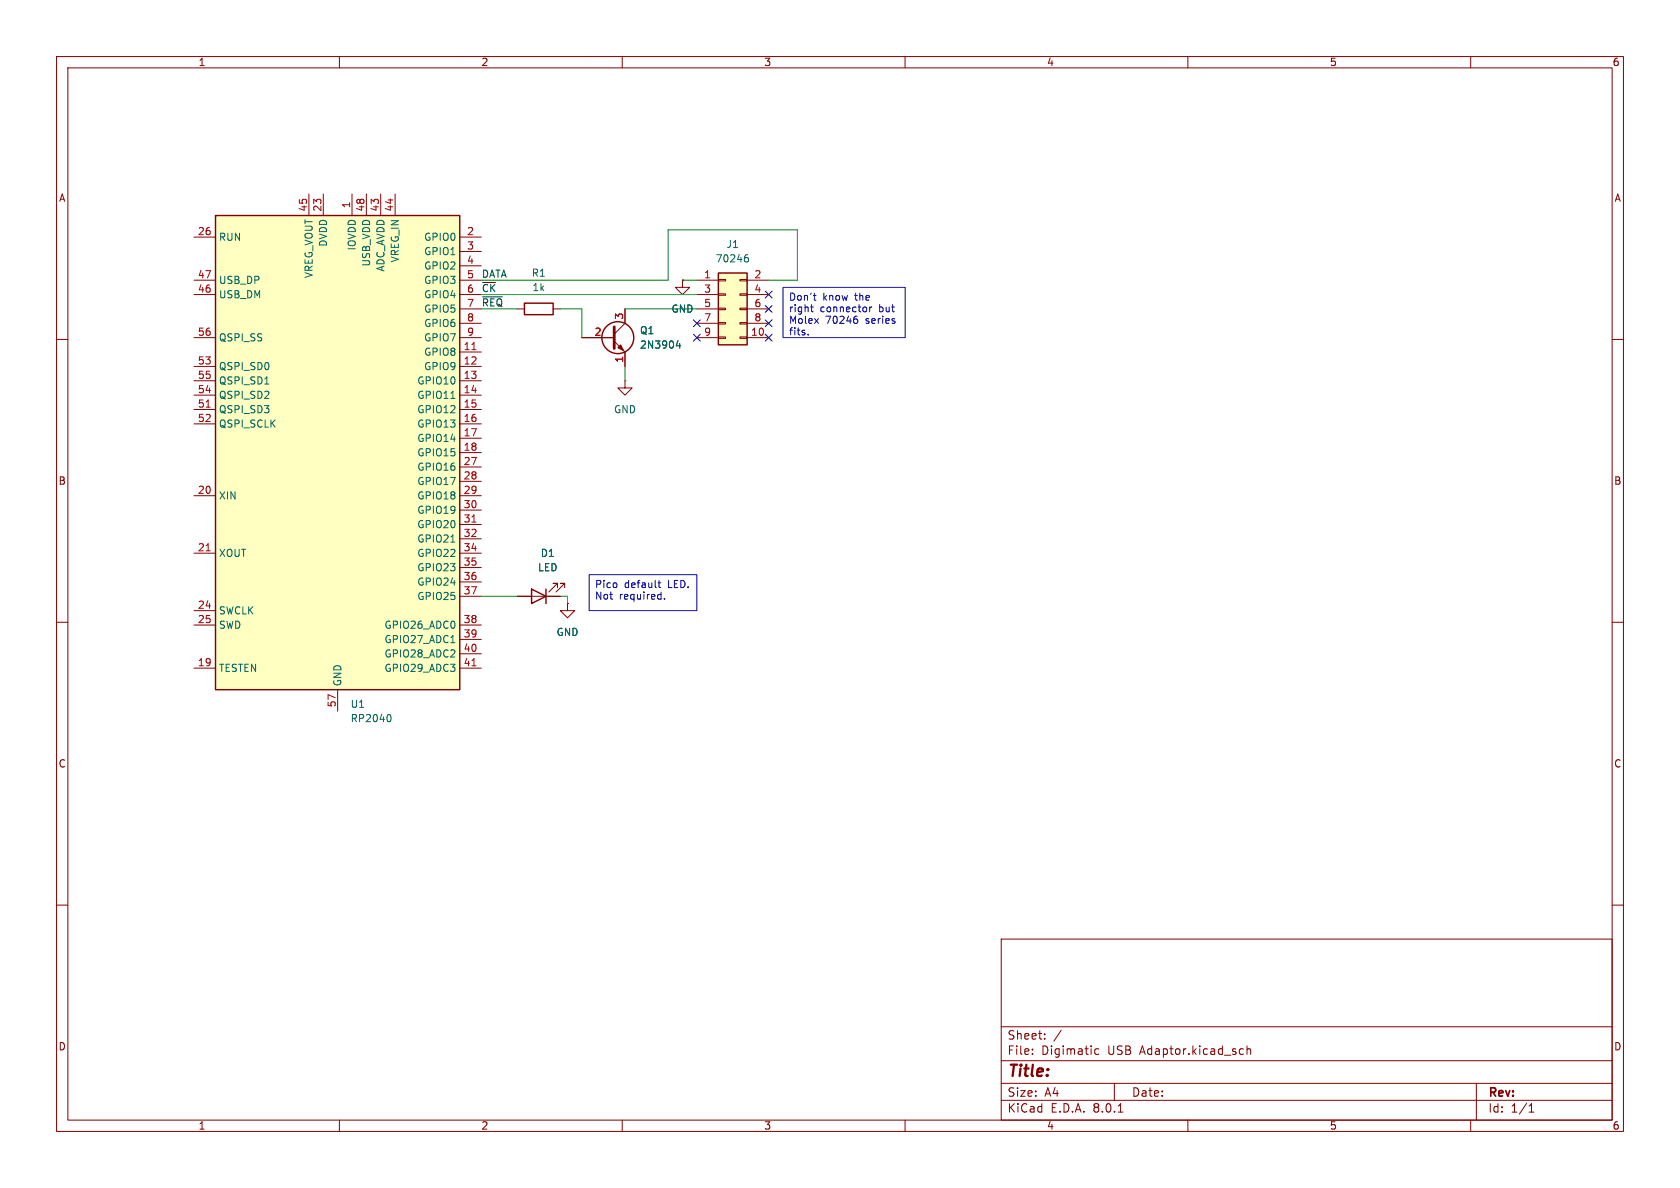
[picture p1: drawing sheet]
<svg xmlns="http://www.w3.org/2000/svg" width="297mm" height="210mm" viewBox="0 0 297 210" stroke-linecap="round" stroke-linejoin="round" font-family="sans-serif">
<g fill="none" stroke="#840000" stroke-width=".18">
<path d="M10 10h277v190h-277zM12 12h273v186h-273zM60 10v2M110 10v2M160 10v2M210 10v2M260 10v2M10 60h2M102.9 59.7h5.7M110.5 54.6v2.6l-1.9 1.9M120.6 49.5v1.3h1.3l-1.3 1.3-1.2-1.3h1.2M120.6 49.5h.1"/>
<path d="M285 60h2M108.6 60.3l1.9 1.9v2.6M10 110h2M100.3 106.7v1.3h1.3l-1.3 1.2-1.2-1.2h1.2M100.3 106.7h.1M285 110h2M10 160h2M285 160h2M177 166h108v32h-108zM60 198v2M110 198v2M160 198v2"/>
<path d="M177 194.5h108M177 191.5h108M177 187.5h108M177 181.5h108M182.5 186.3v.1M182.5 185.5v.1M184.7 183.6v.1M184.7 182.8v.1M187.6 182.1l-1.3 2M194.2 185.5l-.4-.1-.3 .3v.4l.2 .2h.5M197 191.5v3M197.7 196.6h.8"/>
<path d="M210 198v2M219.4 185.4l.4 .1M219.8 186.3l-.4 .1M220.5 185.5l.2-.1 .3 .1 .1 .9M220.5 184.9v1.5M260 198v2M261 191.5v6.5M270.3 196.6h.9M270.3 195.5l.4-.4v1.5"/>
</g>
<path d="M108.6 57.8v3.8" fill="none" stroke="#840000" stroke-width=".51"/>
<path d="M109.2 61.5l.5-.5 .5 1z" fill="#840000" stroke="#840000" stroke-width=".18"/>
<circle cx="109.2" cy="59.7" r="2.82" fill="none" stroke="#840000" stroke-width=".25"/>
<path d="M119.9 60.2l-.3 .9h.7M120.2 60.7v.8" fill="none" stroke="#006464" stroke-width=".18"/>
<path d="M38.1 38.1h43.2v83.8h-43.2z" fill="#ffffc2"/>
<path d="M38.1 38.1h43.2v83.8h-43.2z" fill="none" stroke="#840000" stroke-width=".25"/>
<g fill="none" stroke="#840000" stroke-width=".18">
<path d="M54.6 34.3v3.8M57.1 34.3v3.8M62.2 34.3v3.8M64.8 34.3v3.8M67.3 34.3v3.8M69.8 34.3v3.8M34.3 41.9h3.8M34.3 52.1h3.8M34.3 49.5h3.8M34.3 59.7h3.8M81.3 41.9h3.8M81.3 44.5h3.8"/>
<path d="M81.3 47h3.8M81.3 52.1h3.8M81.3 49.5h3.8M81.3 59.7h3.8M81.3 54.6h3.8M81.3 57.2h3.8M34.3 64.8h3.8M34.3 67.3h3.8M34.3 69.9h3.8M34.3 72.4h3.8M34.3 74.9h3.8M81.3 62.2h3.8"/>
<path d="M81.3 64.8h3.8M81.3 67.3h3.8M81.3 69.9h3.8M81.3 72.4h3.8M81.3 74.9h3.8M81.3 77.5h3.8M34.3 87.6h3.8M34.3 97.8h3.8M81.3 80h3.8M81.3 87.6h3.8M81.3 97.8h3.8M81.3 82.6h3.8"/>
<path d="M81.3 85.1h3.8M81.3 90.2h3.8M81.3 92.7h3.8M81.3 95.3h3.8M34.3 118.1h3.8M34.3 108h3.8M34.3 110.5h3.8M81.3 118.1h3.8M81.3 110.5h3.8M81.3 100.3h3.8M81.3 102.9h3.8M81.3 105.4h3.8"/>
<path d="M81.3 113h3.8M81.3 115.6h3.8M59.7 121.9v3.8"/>
</g>
<path d="M36.4 72h.8M83.4 61.8h.8M36.4 97.4h.8M83.4 92.3h.8M83.4 117.7h.8" fill="none" stroke="#a90000" stroke-width=".18"/>
<path d="M46.8 67.9h.7M79.7 70.4h.7M79.7 95.8h.7M79.7 113.6h.7M68.8 126.3a.79 .79 0 0 1 0 1.3" fill="none" stroke="#006464" stroke-width=".18"/>
<path d="M127 48.3h5.1v12.7h-5.1z" fill="#ffffc2"/>
<g fill="none" stroke="#840000" stroke-width=".18">
<path d="M91.4 54.6h1.3M97.8 54.6h1.3M102.9 59.7h5.7M110.5 54.6v2.6M120.6 49.5h.1M123.2 49.5h3.8M123.2 59.7h3.8M123.2 52.1h3.8M123.2 54.6h3.8M123.2 57.2h3.8M127 59.6h1.3v.2h-1.3zM127 57h1.3v.3h-1.3z"/>
<path d="M127 54.5h1.3v.2h-1.3zM127 51.9h1.3v.3h-1.3zM127 49.4h1.3v.3h-1.3zM130.8 59.6h1.3v.2h-1.3zM130.8 57h1.3v.3h-1.3zM130.8 54.5h1.3v.2h-1.3zM130.8 51.9h1.3v.3h-1.3zM130.8 49.4h1.3v.3h-1.3zM132.1 49.5h3.8M132.1 59.7h3.8M132.1 52.1h3.8M132.1 54.6h3.8"/>
<path d="M132.1 57.2h3.8M110.5 67.3v1.3h1.3l-1.3 1.3-1.3-1.3h1.3M110.5 67.3h.1M110.5 62.2v2.6M91.4 105.4h7.7M98.6 103.9v-.8h-.8h.8l-1.6 1.5M99.8 103.9v-.8h-.7h.7l-1.5 1.5M100.3 106.7h.1"/>
</g>
<path d="M92.7 53.6h5.1v2h-5.1zM127 48.3h5.1v12.7h-5.1zM94 104.1l2.5 1.3-2.5 1.3zM96.5 104.1v2.6" fill="none" stroke="#840000" stroke-width=".25"/>
<path d="M131.8 45.5l.4 .1 .1 .2v.4l-.5 .1M132.2 45l-.4 .1M119.9 60.2l-.3 .9h.7M120.2 60.7v.8" fill="none" stroke="#006464" stroke-width=".18"/>
<path d="M85.3 52.5h3.5" fill="none" stroke="#0f0f0f" stroke-width=".18"/>
<g fill="none" stroke="#0000c2" stroke-width=".18">
<path d="M138.4 50.8h21.6v8.9h-21.6zM142.9 59.1v.1M143.3 54.3h.5M143.5 53.8v1.1l.3 .2M143.8 52.2h.5M144 53l.3 .1M151.4 56.4l.2 .2v.3l-.2 .3M153.8 54.3v.8M154.1 54.3l-.3 .2M104.1 101.6h19.1v6.4h-19.1zM116.3 103h.5M116.5 102.6v1.1l.3 .2"/>
<path d="M117.5 105.8v.1"/>
</g>
<path d="M85.1 52.1h38.1M85.1 54.6h6.3M85.1 49.5h33v-8.9h22.9v8.9h-5.1M99.1 54.6h3.8v5.1M110.5 54.6h12.7M120.6 49.5h2.6M110.5 64.8v2.5M85.1 105.4h6.3M99.1 105.4h1.2v1.3" fill="none" stroke="#009600" stroke-width=".18"/>
<path d="M122.6 56.5l1.2 1.3M122.6 59.1l1.2 1.2M123.8 56.5l-1.2 1.3M123.8 59.1l-1.2 1.2M135.3 59.1l1.2 1.2M135.3 56.5l1.2 1.3M135.3 54l1.2 1.2M135.3 51.5l1.2 1.2M136.5 59.1l-1.2 1.2M136.5 56.5l-1.2 1.3M136.5 54l-1.2 1.2M136.5 51.5l-1.2 1.2" fill="none" stroke="#000084" stroke-width=".18"/>
<text font-size="2.8" fill="#840000" x="178" y="190.9">Title:</text>
<g font-size="2.1" fill="#840000">
<text x="178" y="184">Sheet:</text>
<text x="178" y="186.7">File:</text>
<text x="184.1" y="186.7">Digimatic</text>
<text x="195.9" y="186.7">USB</text>
<text x="201.7" y="186.7">Adaptor.kicad_sch</text>
<text x="178" y="196.9">KiCad</text>
<text x="178" y="194.1">Size:</text>
<text x="184.7" y="194.1">A4</text>
<text x="185.7" y="196.9">E.D.A.</text>
<text x="193.3" y="196.9">8.0.1</text>
<text x="200" y="194.1">Date:</text>
<text x="263" y="194.3">Rev:</text>
<text x="263" y="196.9">Id:</text>
<text x="267.1" y="196.9">1/1</text>
</g>
<g font-size="1.8" fill="#840000">
<text x="35" y="11.9">1</text>
<text x="85" y="11.9">2</text>
<text x="135" y="11.9">3</text>
<text x="185" y="11.9">4</text>
<text x="235" y="11.9">5</text>
<text x="285" y="11.9">6</text>
<text x="10.3" y="35.9">A</text>
<text x="285.3" y="35.9">A</text>
<text x="10.3" y="85.9">B</text>
<text x="285.3" y="85.9">B</text>
<text x="10.3" y="135.9">C</text>
<text x="285.3" y="135.9">C</text>
<text x="10.3" y="185.9">D</text>
<text x="285.3" y="185.9">D</text>
<text x="35" y="199.9">1</text>
<text x="85" y="199.9">2</text>
<text x="135" y="199.9">3</text>
<text x="185" y="199.9">4</text>
<text x="235" y="199.9">5</text>
<text x="285" y="199.9">6</text>
</g>
<g font-size="1.8" fill="#a90000">
<text x="34.9" y="41.7">26</text>
<text x="54.4" y="37.5" transform="rotate(-90 54.4 37.5)">45</text>
<text x="56.9" y="37.5" transform="rotate(-90 56.9 37.5)">23</text>
<text x="62" y="36.9" transform="rotate(-90 62 36.9)">1</text>
<text x="64.5" y="37.5" transform="rotate(-90 64.5 37.5)">48</text>
<text x="67.1" y="37.5" transform="rotate(-90 67.1 37.5)">43</text>
<text x="69.6" y="37.5" transform="rotate(-90 69.6 37.5)">44</text>
<text x="82.5" y="41.7">2</text>
<text x="82.5" y="44.2">3</text>
<text x="82.5" y="46.7">4</text>
<text x="34.9" y="51.8">46</text>
<text x="34.9" y="49.3">47</text>
<text x="82.5" y="49.3">5</text>
<text x="82.5" y="51.8">6</text>
<text x="124.4" y="49.3">1</text>
<text x="124.4" y="51.8">3</text>
<text x="133.3" y="49.3">2</text>
<text x="133.3" y="51.8">4</text>
<text x="34.9" y="59.4">56</text>
<text x="82.5" y="54.4">7</text>
<text x="82.5" y="56.9">8</text>
<text x="82.5" y="59.4">9</text>
<text x="105" y="59.4">2</text>
<text x="110.2" y="56.6" transform="rotate(-90 110.2 56.6)">3</text>
<text x="124.4" y="54.4">5</text>
<text x="124.4" y="56.9">7</text>
<text x="124.4" y="59.4">9</text>
<text x="132.7" y="59.4">10</text>
<text x="133.3" y="54.4">6</text>
<text x="133.3" y="56.9">8</text>
<text x="34.9" y="64.5">53</text>
<text x="81.9" y="62">11</text>
<text x="81.9" y="64.5">12</text>
<text x="110.2" y="64.2" transform="rotate(-90 110.2 64.2)">1</text>
<text x="34.9" y="69.6">54</text>
<text x="34.9" y="67.1">55</text>
<text x="81.9" y="67.1">13</text>
<text x="81.9" y="69.6">14</text>
<text x="34.9" y="72.1">51</text>
<text x="34.9" y="74.7">52</text>
<text x="81.9" y="72.1">15</text>
<text x="81.9" y="74.7">16</text>
<text x="81.9" y="77.2">17</text>
<text x="81.9" y="79.8">18</text>
<text x="81.9" y="82.3">27</text>
<text x="34.9" y="87.4">20</text>
<text x="81.9" y="84.8">28</text>
<text x="81.9" y="87.4">29</text>
<text x="81.9" y="89.9">30</text>
<text x="81.9" y="92.5">31</text>
<text x="81.9" y="95">32</text>
<text x="34.9" y="97.5">21</text>
<text x="81.9" y="97.5">34</text>
<text x="81.9" y="100.1">35</text>
<text x="34.9" y="107.7">24</text>
<text x="81.9" y="102.6">36</text>
<text x="81.9" y="105.2">37</text>
<text x="34.9" y="110.2">25</text>
<text x="81.9" y="110.2">38</text>
<text x="81.9" y="112.8">39</text>
<text x="34.9" y="117.9">19</text>
<text x="81.9" y="115.3">40</text>
<text x="81.9" y="117.9">41</text>
<text x="59.4" y="125.1" transform="rotate(-90 59.4 125.1)">57</text>
</g>
<g font-size="1.8" fill="#006464">
<text x="38.6" y="42.8">RUN</text>
<text x="58" y="43.7" transform="rotate(-90 58 43.7)">DVDD</text>
<text x="63.1" y="44.4" transform="rotate(-90 63.1 44.4)">IOVDD</text>
<text x="65.6" y="47.2" transform="rotate(-90 65.6 47.2)">USB_VDD</text>
<text x="70.7" y="46.5" transform="rotate(-90 70.7 46.5)">VREG_IN</text>
<text x="74.9" y="42.8">GPIO0</text>
<text x="74.9" y="45.3">GPIO1</text>
<text x="74.9" y="47.9">GPIO2</text>
<text x="126.4" y="46.6">70246</text>
<text x="128.3" y="44">J1</text>
<text x="38.6" y="52.9">USB_DM</text>
<text x="38.6" y="50.4">USB_DP</text>
<text x="55.5" y="49.3" transform="rotate(-90 55.5 49.3)">VREG_VOUT</text>
<text x="68.2" y="48.1" transform="rotate(-90 68.2 48.1)">ADC_AVDD</text>
<text x="74.9" y="50.4">GPIO3</text>
<text x="74.9" y="52.9">GPIO4</text>
<text x="93.9" y="49.1">R1</text>
<text x="94" y="51.7">1k</text>
<text x="74.9" y="55.5">GPIO5</text>
<text x="74.9" y="58">GPIO6</text>
<text x="113" y="59.3">Q1</text>
<text x="118.6" y="55.5">GND</text>
<text x="38.6" y="65.6">QSPI_SD0</text>
<text x="38.6" y="60.6">QSPI_SS</text>
<text x="74.9" y="63.1">GPIO8</text>
<text x="74.9" y="65.6">GPIO9</text>
<text x="74.9" y="60.6">GPIO7</text>
<text x="113" y="61.8">2N3904</text>
<text x="38.6" y="70.7">QSPI_SD2</text>
<text x="38.6" y="68.2">QSPI_SD1</text>
<text x="73.7" y="68.2">GPIO10</text>
<text x="73.7" y="70.7">GPIO11</text>
<text x="38.6" y="73.3">QSPI_SD3</text>
<text x="38.6" y="75.8">QSPI_SCLK</text>
<text x="73.7" y="73.3">GPIO12</text>
<text x="73.7" y="75.8">GPIO13</text>
<text x="108.5" y="73.3">GND</text>
<text x="73.7" y="78.3">GPIO14</text>
<text x="73.7" y="80.9">GPIO15</text>
<text x="73.7" y="83.4">GPIO16</text>
<text x="38.6" y="88.5">XIN</text>
<text x="73.7" y="86">GPIO17</text>
<text x="73.7" y="88.5">GPIO18</text>
<text x="73.7" y="91">GPIO19</text>
<text x="73.7" y="93.6">GPIO20</text>
<text x="38.6" y="98.7">XOUT</text>
<text x="73.7" y="96.1">GPIO21</text>
<text x="73.7" y="98.7">GPIO22</text>
<text x="73.7" y="101.2">GPIO23</text>
<text x="95" y="101.2">LED</text>
<text x="95.5" y="98.7">D1</text>
<text x="73.7" y="103.7">GPIO24</text>
<text x="73.7" y="106.3">GPIO25</text>
<text x="38.6" y="108.8">SWCLK</text>
<text x="38.6" y="111.4">SWD</text>
<text x="67.9" y="111.4">GPIO26_ADC0</text>
<text x="67.9" y="113.9">GPIO27_ADC1</text>
<text x="98.3" y="112.6">GND</text>
<text x="38.6" y="119">TESTEN</text>
<text x="67.9" y="116.4">GPIO28_ADC2</text>
<text x="67.9" y="119">GPIO29_ADC3</text>
<text x="60.6" y="121.4" transform="rotate(-90 60.6 121.4)">GND</text>
<text x="61.9" y="125.3">U1</text>
<text x="61.9" y="127.9">RP2040</text>
</g>
<g font-size="1.8" fill="#0f0f0f">
<text x="85.1" y="51.7">~{CK}</text>
<text x="85.1" y="49.2">DATA</text>
<text x="85.1" y="54.3">~{REQ}</text>
</g>
<g font-size="1.8" fill="#0000c2">
<text x="139.4" y="53.5">Don't</text>
<text x="145.5" y="53.5">know</text>
<text x="151.3" y="53.5">the</text>
<text x="139.4" y="55.5">right</text>
<text x="139.4" y="57.6">Molex</text>
<text x="139.4" y="59.6">fits.</text>
<text x="145" y="55.5">connector</text>
<text x="145.9" y="57.6">70246</text>
<text x="153.2" y="57.6">series</text>
<text x="155.5" y="55.5">but</text>
<text x="105.1" y="104.3">Pico</text>
<text x="105.1" y="106.3">Not</text>
<text x="109.5" y="106.3">required.</text>
<text x="110.4" y="104.3">default</text>
<text x="118.2" y="104.3">LED.</text>
</g>
</svg>
